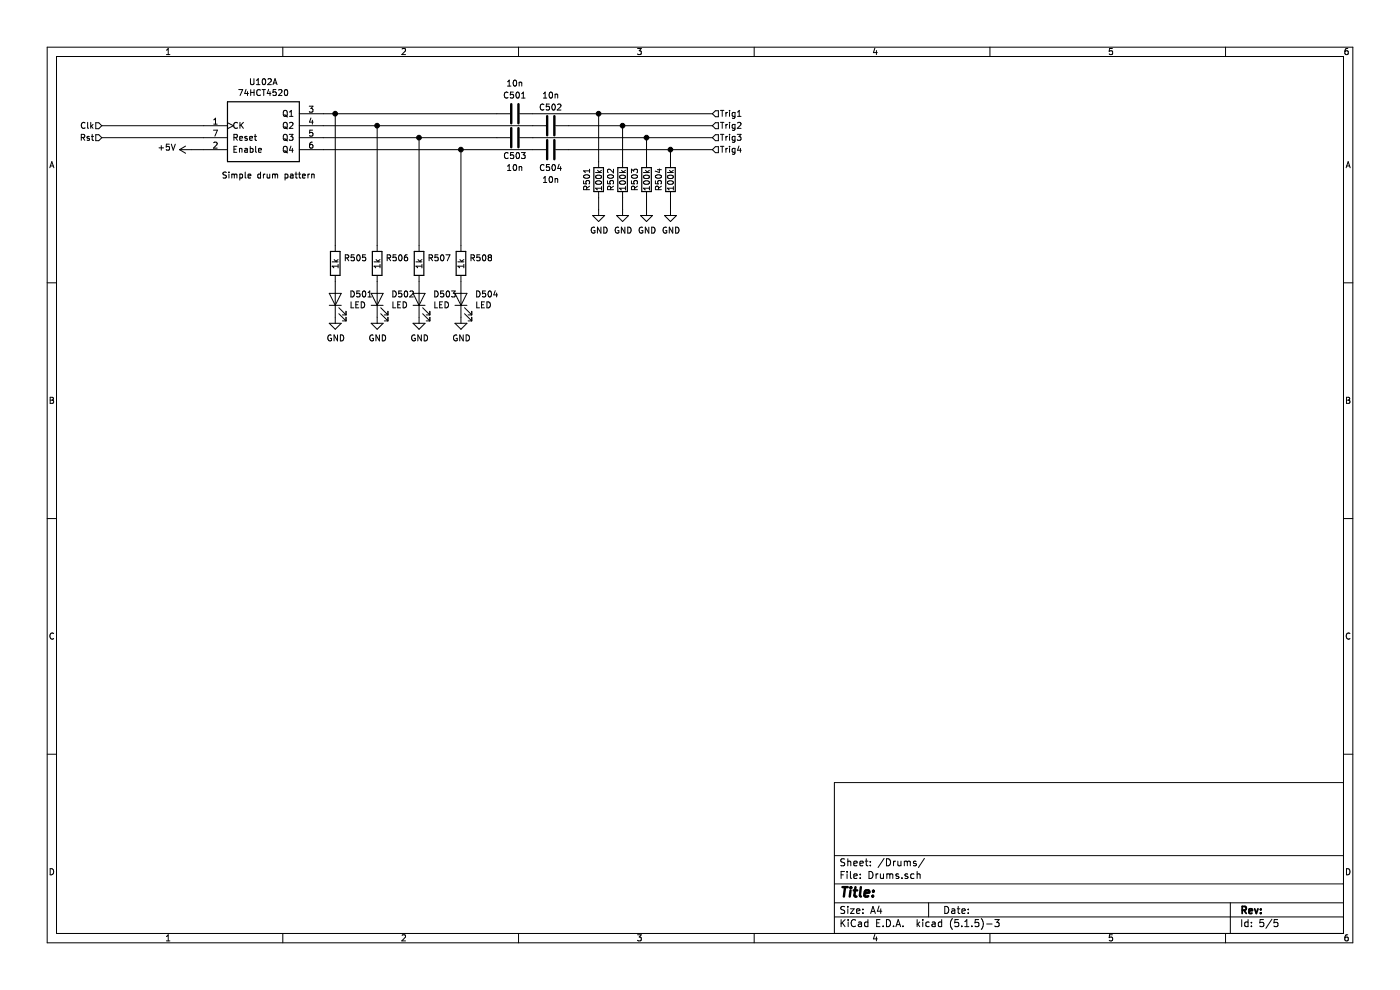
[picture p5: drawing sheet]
EESchema Schematic File Version 4
EELAYER 30 0
EELAYER END
$Descr A4 11693 8268
encoding utf-8
Sheet 5 5
Title ""
Date ""
Rev ""
Comp ""
Comment1 ""
Comment2 ""
Comment3 ""
Comment4 ""
$EndDescr
$Comp
L 4xxx:4520 U?
U 1 1
P 2200 1050
AR Path="/5F439237" Ref="U?"  Part="1" 
AR Path="/5F425067/5F439237" Ref="U?"  Part="1" 
AR Path="/5F42563C/5F439237" Ref="U102"  Part="1" 
F 0 "U102" H 2200 1417 50  0000 C CNN
F 1 "74HCT4520" H 2200 1326 50  0000 C CNN
F 2 "Package_DIP:DIP-16_W7.62mm_LongPads" H 2200 1050 50  0001 C CNN
F 3 "http://www.intersil.com/content/dam/Intersil/documents/cd45/cd4518bms-20bms.pdf" H 2200 1050 50  0001 C CNN
	1    2200 1050
	1    0    0    -1  
$EndComp
$Comp
L Device:C C?
U 1 1
P 4300 950
AR Path="/5F45AA45" Ref="C?"  Part="1" 
AR Path="/5F42563C/5F45AA45" Ref="C501"  Part="1" 
F 0 "C501" V 4450 950 50  0000 C CNN
F 1 "10n" V 4550 950 50  0000 C CNN
F 2 "Capacitor_THT:C_Disc_D7.0mm_W2.5mm_P5.00mm" H 4338 800 50  0001 C CNN
F 3 "~" H 4300 950 50  0001 C CNN
	1    4300 950 
	0    -1   -1   0   
$EndComp
$Comp
L Device:R R?
U 1 1
P 5000 1500
AR Path="/5F45AA4B" Ref="R?"  Part="1" 
AR Path="/5F42563C/5F45AA4B" Ref="R501"  Part="1" 
F 0 "R501" V 4900 1400 50  0000 L CNN
F 1 "100k" V 5000 1400 50  0000 L CNN
F 2 "Resistor_THT:R_Axial_DIN0204_L3.6mm_D1.6mm_P7.62mm_Horizontal" V 4930 1500 50  0001 C CNN
F 3 "~" H 5000 1500 50  0001 C CNN
	1    5000 1500
	1    0    0    -1  
$EndComp
$Comp
L Device:C C?
U 1 1
P 4600 1050
AR Path="/5F45C59A" Ref="C?"  Part="1" 
AR Path="/5F42563C/5F45C59A" Ref="C502"  Part="1" 
F 0 "C502" V 4750 1050 50  0000 C CNN
F 1 "10n" V 4850 1050 50  0000 C CNN
F 2 "Capacitor_THT:C_Disc_D7.0mm_W2.5mm_P5.00mm" H 4638 900 50  0001 C CNN
F 3 "~" H 4600 1050 50  0001 C CNN
	1    4600 1050
	0    -1   -1   0   
$EndComp
$Comp
L Device:C C?
U 1 1
P 4300 1150
AR Path="/5F45CA15" Ref="C?"  Part="1" 
AR Path="/5F42563C/5F45CA15" Ref="C503"  Part="1" 
F 0 "C503" V 4450 1150 50  0000 C CNN
F 1 "10n" V 4550 1150 50  0000 C CNN
F 2 "Capacitor_THT:C_Disc_D7.0mm_W2.5mm_P5.00mm" H 4338 1000 50  0001 C CNN
F 3 "~" H 4300 1150 50  0001 C CNN
	1    4300 1150
	0    1    1    0   
$EndComp
$Comp
L Device:C C?
U 1 1
P 4600 1250
AR Path="/5F45D01F" Ref="C?"  Part="1" 
AR Path="/5F42563C/5F45D01F" Ref="C504"  Part="1" 
F 0 "C504" V 4750 1250 50  0000 C CNN
F 1 "10n" V 4850 1250 50  0000 C CNN
F 2 "Capacitor_THT:C_Disc_D7.0mm_W2.5mm_P5.00mm" H 4638 1100 50  0001 C CNN
F 3 "~" H 4600 1250 50  0001 C CNN
	1    4600 1250
	0    1    1    0   
$EndComp
$Comp
L power:GND #PWR?
U 1 1
P 5000 1750
AR Path="/5F45E8AC" Ref="#PWR?"  Part="1" 
AR Path="/5F42563C/5F45E8AC" Ref="#PWR0503"  Part="1" 
F 0 "#PWR0503" H 5000 1500 50  0001 C CNN
F 1 "GND" H 5005 1577 50  0000 C CNN
F 2 "" H 5000 1750 50  0001 C CNN
F 3 "" H 5000 1750 50  0001 C CNN
	1    5000 1750
	1    0    0    -1  
$EndComp
Wire Wire Line
	5000 1750 5000 1650
Wire Wire Line
	5000 950  4450 950 
Wire Wire Line
	4150 950  2800 950 
Wire Wire Line
	5000 1350 5000 950 
$Comp
L Device:R R?
U 1 1
P 5200 1500
AR Path="/5F460C9A" Ref="R?"  Part="1" 
AR Path="/5F42563C/5F460C9A" Ref="R502"  Part="1" 
F 0 "R502" V 5100 1400 50  0000 L CNN
F 1 "100k" V 5200 1400 50  0000 L CNN
F 2 "Resistor_THT:R_Axial_DIN0204_L3.6mm_D1.6mm_P7.62mm_Horizontal" V 5130 1500 50  0001 C CNN
F 3 "~" H 5200 1500 50  0001 C CNN
	1    5200 1500
	1    0    0    -1  
$EndComp
$Comp
L power:GND #PWR?
U 1 1
P 5200 1750
AR Path="/5F460CA0" Ref="#PWR?"  Part="1" 
AR Path="/5F42563C/5F460CA0" Ref="#PWR0504"  Part="1" 
F 0 "#PWR0504" H 5200 1500 50  0001 C CNN
F 1 "GND" H 5205 1577 50  0000 C CNN
F 2 "" H 5200 1750 50  0001 C CNN
F 3 "" H 5200 1750 50  0001 C CNN
	1    5200 1750
	1    0    0    -1  
$EndComp
Wire Wire Line
	5200 1750 5200 1650
$Comp
L Device:R R?
U 1 1
P 5400 1500
AR Path="/5F4617F3" Ref="R?"  Part="1" 
AR Path="/5F42563C/5F4617F3" Ref="R503"  Part="1" 
F 0 "R503" V 5300 1400 50  0000 L CNN
F 1 "100k" V 5400 1400 50  0000 L CNN
F 2 "Resistor_THT:R_Axial_DIN0204_L3.6mm_D1.6mm_P7.62mm_Horizontal" V 5330 1500 50  0001 C CNN
F 3 "~" H 5400 1500 50  0001 C CNN
	1    5400 1500
	1    0    0    -1  
$EndComp
$Comp
L power:GND #PWR?
U 1 1
P 5400 1750
AR Path="/5F4617F9" Ref="#PWR?"  Part="1" 
AR Path="/5F42563C/5F4617F9" Ref="#PWR0505"  Part="1" 
F 0 "#PWR0505" H 5400 1500 50  0001 C CNN
F 1 "GND" H 5405 1577 50  0000 C CNN
F 2 "" H 5400 1750 50  0001 C CNN
F 3 "" H 5400 1750 50  0001 C CNN
	1    5400 1750
	1    0    0    -1  
$EndComp
Wire Wire Line
	5400 1750 5400 1650
$Comp
L Device:R R?
U 1 1
P 5600 1500
AR Path="/5F461800" Ref="R?"  Part="1" 
AR Path="/5F42563C/5F461800" Ref="R504"  Part="1" 
F 0 "R504" V 5500 1400 50  0000 L CNN
F 1 "100k" V 5600 1400 50  0000 L CNN
F 2 "Resistor_THT:R_Axial_DIN0204_L3.6mm_D1.6mm_P7.62mm_Horizontal" V 5530 1500 50  0001 C CNN
F 3 "~" H 5600 1500 50  0001 C CNN
	1    5600 1500
	1    0    0    -1  
$EndComp
$Comp
L power:GND #PWR?
U 1 1
P 5600 1750
AR Path="/5F461806" Ref="#PWR?"  Part="1" 
AR Path="/5F42563C/5F461806" Ref="#PWR0506"  Part="1" 
F 0 "#PWR0506" H 5600 1500 50  0001 C CNN
F 1 "GND" H 5605 1577 50  0000 C CNN
F 2 "" H 5600 1750 50  0001 C CNN
F 3 "" H 5600 1750 50  0001 C CNN
	1    5600 1750
	1    0    0    -1  
$EndComp
Wire Wire Line
	5600 1750 5600 1650
Wire Wire Line
	5200 1350 5200 1050
Wire Wire Line
	5200 1050 4750 1050
Wire Wire Line
	4450 1050 3150 1050
Wire Wire Line
	5400 1350 5400 1150
Wire Wire Line
	5400 1150 4450 1150
Wire Wire Line
	4150 1150 3500 1150
Wire Wire Line
	2700 1250 3850 1250
Wire Wire Line
	5600 1250 5600 1350
Wire Wire Line
	4750 1250 5600 1250
Wire Wire Line
	5600 1250 5950 1250
Connection ~ 5600 1250
Wire Wire Line
	5400 1150 5950 1150
Connection ~ 5400 1150
Wire Wire Line
	5200 1050 5950 1050
Connection ~ 5200 1050
Wire Wire Line
	5000 950  5950 950 
Connection ~ 5000 950 
Text HLabel 5950 950  2    50   Input ~ 0
Trig1
Text HLabel 5950 1050 2    50   Input ~ 0
Trig2
Text HLabel 5950 1150 2    50   Input ~ 0
Trig3
Text HLabel 5950 1250 2    50   Input ~ 0
Trig4
$Comp
L power:+5V #PWR0501
U 1 1
P 1600 1250
F 0 "#PWR0501" H 1600 1100 50  0001 C CNN
F 1 "+5V" V 1615 1378 50  0000 L CNN
F 2 "" H 1600 1250 50  0001 C CNN
F 3 "" H 1600 1250 50  0001 C CNN
	1    1600 1250
	0    -1   -1   0   
$EndComp
Wire Wire Line
	1600 1250 1700 1250
Wire Wire Line
	1700 1050 850  1050
Text HLabel 850  1050 0    50   Input ~ 0
Clk
Wire Wire Line
	1700 1150 850  1150
Text HLabel 850  1150 0    50   Input ~ 0
Rst
Text Notes 1850 1500 0    50   ~ 0
Simple drum pattern
$Comp
L Device:LED D?
U 1 1
P 3150 2500
AR Path="/604F6F5E" Ref="D?"  Part="1" 
AR Path="/5F42563C/604F6F5E" Ref="D502"  Part="1" 
F 0 "D502" V 3189 2383 50  0000 R CNN
F 1 "LED" V 3098 2383 50  0000 R CNN
F 2 "LED_SMD:LED_1206_3216Metric_ReverseMount_Hole1.8x2.4mm" H 3150 2500 50  0001 C CNN
F 3 "~" H 3150 2500 50  0001 C CNN
	1    3150 2500
	0    -1   -1   0   
$EndComp
$Comp
L power:GND #PWR?
U 1 1
P 3150 2650
AR Path="/604F6F64" Ref="#PWR?"  Part="1" 
AR Path="/5F42563C/604F6F64" Ref="#PWR0507"  Part="1" 
F 0 "#PWR0507" H 3150 2400 50  0001 C CNN
F 1 "GND" H 3155 2477 50  0000 C CNN
F 2 "" H 3150 2650 50  0001 C CNN
F 3 "" H 3150 2650 50  0001 C CNN
	1    3150 2650
	1    0    0    -1  
$EndComp
$Comp
L Device:LED D?
U 1 1
P 3500 2500
AR Path="/604F6F71" Ref="D?"  Part="1" 
AR Path="/5F42563C/604F6F71" Ref="D503"  Part="1" 
F 0 "D503" V 3539 2383 50  0000 R CNN
F 1 "LED" V 3448 2383 50  0000 R CNN
F 2 "LED_SMD:LED_1206_3216Metric_ReverseMount_Hole1.8x2.4mm" H 3500 2500 50  0001 C CNN
F 3 "~" H 3500 2500 50  0001 C CNN
	1    3500 2500
	0    -1   -1   0   
$EndComp
$Comp
L power:GND #PWR?
U 1 1
P 3500 2650
AR Path="/604F6F77" Ref="#PWR?"  Part="1" 
AR Path="/5F42563C/604F6F77" Ref="#PWR0508"  Part="1" 
F 0 "#PWR0508" H 3500 2400 50  0001 C CNN
F 1 "GND" H 3505 2477 50  0000 C CNN
F 2 "" H 3500 2650 50  0001 C CNN
F 3 "" H 3500 2650 50  0001 C CNN
	1    3500 2650
	1    0    0    -1  
$EndComp
$Comp
L Device:LED D?
U 1 1
P 3850 2500
AR Path="/604F6F84" Ref="D?"  Part="1" 
AR Path="/5F42563C/604F6F84" Ref="D504"  Part="1" 
F 0 "D504" V 3889 2383 50  0000 R CNN
F 1 "LED" V 3798 2383 50  0000 R CNN
F 2 "LED_SMD:LED_1206_3216Metric_ReverseMount_Hole1.8x2.4mm" H 3850 2500 50  0001 C CNN
F 3 "~" H 3850 2500 50  0001 C CNN
	1    3850 2500
	0    -1   -1   0   
$EndComp
$Comp
L power:GND #PWR?
U 1 1
P 3850 2650
AR Path="/604F6F8A" Ref="#PWR?"  Part="1" 
AR Path="/5F42563C/604F6F8A" Ref="#PWR0509"  Part="1" 
F 0 "#PWR0509" H 3850 2400 50  0001 C CNN
F 1 "GND" H 3855 2477 50  0000 C CNN
F 2 "" H 3850 2650 50  0001 C CNN
F 3 "" H 3850 2650 50  0001 C CNN
	1    3850 2650
	1    0    0    -1  
$EndComp
$Comp
L Device:LED D?
U 1 1
P 2800 2500
AR Path="/604F6F97" Ref="D?"  Part="1" 
AR Path="/5F42563C/604F6F97" Ref="D501"  Part="1" 
F 0 "D501" V 2839 2383 50  0000 R CNN
F 1 "LED" V 2748 2383 50  0000 R CNN
F 2 "LED_SMD:LED_1206_3216Metric_ReverseMount_Hole1.8x2.4mm" H 2800 2500 50  0001 C CNN
F 3 "~" H 2800 2500 50  0001 C CNN
	1    2800 2500
	0    -1   -1   0   
$EndComp
$Comp
L power:GND #PWR?
U 1 1
P 2800 2650
AR Path="/604F6F9D" Ref="#PWR?"  Part="1" 
AR Path="/5F42563C/604F6F9D" Ref="#PWR0502"  Part="1" 
F 0 "#PWR0502" H 2800 2400 50  0001 C CNN
F 1 "GND" H 2805 2477 50  0000 C CNN
F 2 "" H 2800 2650 50  0001 C CNN
F 3 "" H 2800 2650 50  0001 C CNN
	1    2800 2650
	1    0    0    -1  
$EndComp
$Comp
L Device:R R?
U 1 1
P 2800 2200
AR Path="/604F6FA3" Ref="R?"  Part="1" 
AR Path="/5F42563C/604F6FA3" Ref="R505"  Part="1" 
F 0 "R505" H 2870 2246 50  0000 L CNN
F 1 "1k" V 2800 2150 50  0000 L CNN
F 2 "Resistor_SMD:R_1206_3216Metric_Pad1.42x1.75mm_HandSolder" V 2730 2200 50  0001 C CNN
F 3 "~" H 2800 2200 50  0001 C CNN
	1    2800 2200
	1    0    0    -1  
$EndComp
$Comp
L Device:R R?
U 1 1
P 3150 2200
AR Path="/604FE354" Ref="R?"  Part="1" 
AR Path="/5F42563C/604FE354" Ref="R506"  Part="1" 
F 0 "R506" H 3220 2246 50  0000 L CNN
F 1 "1k" V 3150 2150 50  0000 L CNN
F 2 "Resistor_SMD:R_1206_3216Metric_Pad1.42x1.75mm_HandSolder" V 3080 2200 50  0001 C CNN
F 3 "~" H 3150 2200 50  0001 C CNN
	1    3150 2200
	1    0    0    -1  
$EndComp
$Comp
L Device:R R?
U 1 1
P 3500 2200
AR Path="/604FE71B" Ref="R?"  Part="1" 
AR Path="/5F42563C/604FE71B" Ref="R507"  Part="1" 
F 0 "R507" H 3570 2246 50  0000 L CNN
F 1 "1k" V 3500 2150 50  0000 L CNN
F 2 "Resistor_SMD:R_1206_3216Metric_Pad1.42x1.75mm_HandSolder" V 3430 2200 50  0001 C CNN
F 3 "~" H 3500 2200 50  0001 C CNN
	1    3500 2200
	1    0    0    -1  
$EndComp
$Comp
L Device:R R?
U 1 1
P 3850 2200
AR Path="/604FEA36" Ref="R?"  Part="1" 
AR Path="/5F42563C/604FEA36" Ref="R508"  Part="1" 
F 0 "R508" H 3920 2246 50  0000 L CNN
F 1 "1k" V 3850 2150 50  0000 L CNN
F 2 "Resistor_SMD:R_1206_3216Metric_Pad1.42x1.75mm_HandSolder" V 3780 2200 50  0001 C CNN
F 3 "~" H 3850 2200 50  0001 C CNN
	1    3850 2200
	1    0    0    -1  
$EndComp
Wire Wire Line
	2800 950  2800 2050
Connection ~ 2800 950 
Wire Wire Line
	2800 950  2700 950 
Wire Wire Line
	3150 1050 3150 2050
Connection ~ 3150 1050
Wire Wire Line
	3150 1050 2700 1050
Wire Wire Line
	3500 1150 3500 2050
Connection ~ 3500 1150
Wire Wire Line
	3500 1150 2700 1150
Wire Wire Line
	3850 1250 3850 2050
Connection ~ 3850 1250
Wire Wire Line
	3850 1250 4450 1250
$EndSCHEMATC
